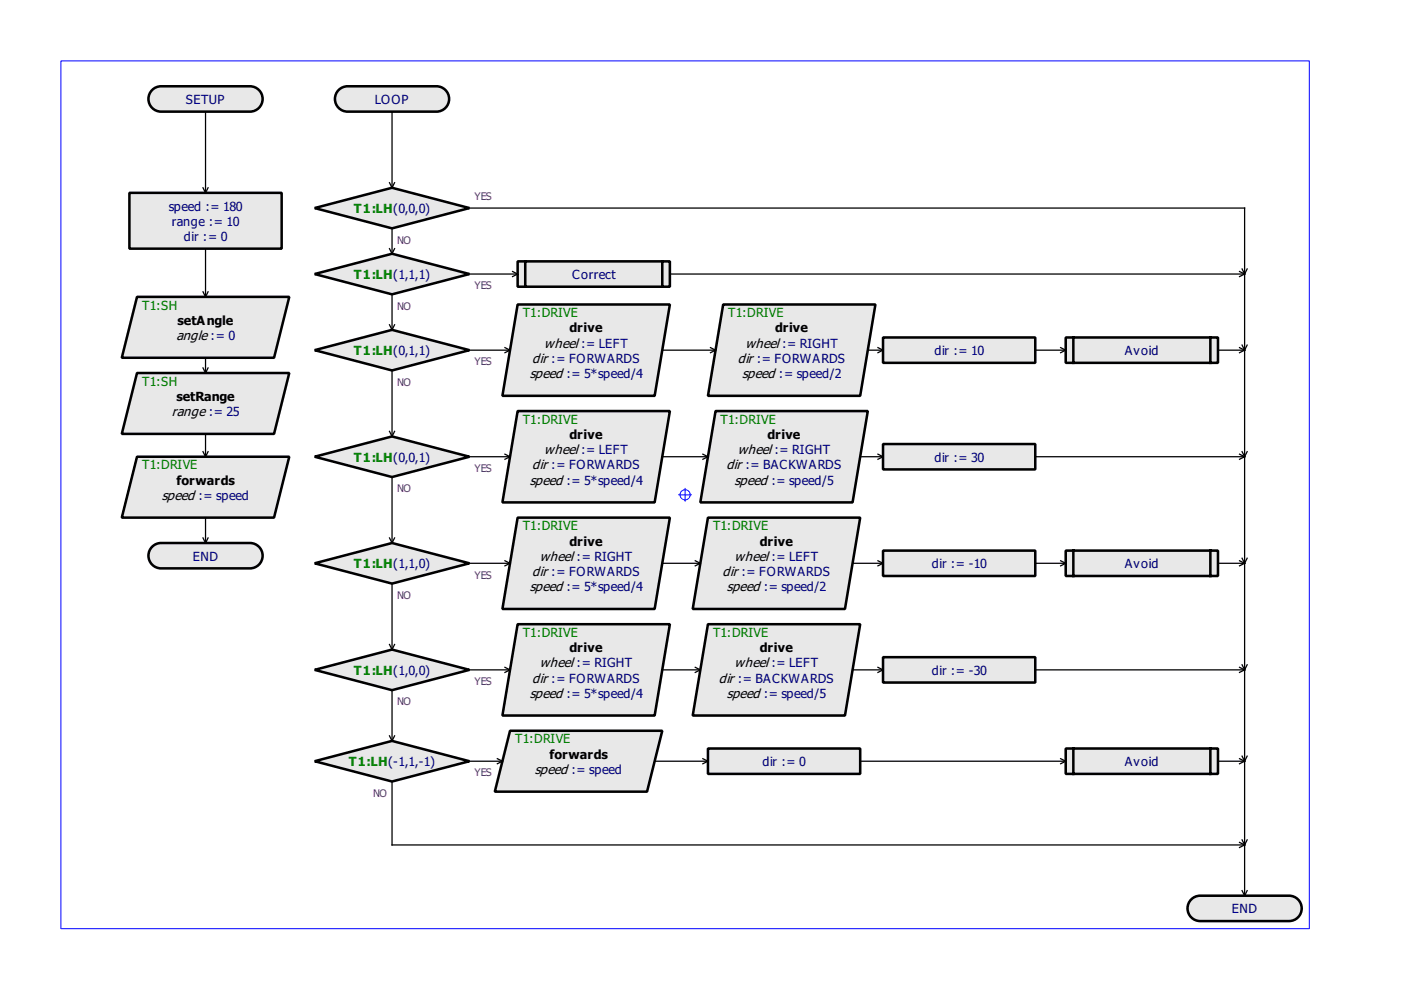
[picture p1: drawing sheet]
<svg xmlns="http://www.w3.org/2000/svg" width="297mm" height="210mm" viewBox="0 0 297 210" stroke-linecap="round" stroke-linejoin="round" font-family="sans-serif">
<path d="M12.9 12.9h264.7v184h-264.7z" fill-rule="evenodd" fill="#fff" stroke="#00f" stroke-width=".21"/>
<g fill="none" stroke="#00f" stroke-width=".21">
<path d="M143.9 104.9h2.7M145.3 103.6v2.7"/>
<circle cx="145.3" cy="104.9" r="1.08"/>
</g>
<g fill="#e8e8e8" stroke="#000" stroke-width=".54">
<path d="M32.1 19.3a2.68 2.68 0 0 1 2.1-1h18.8a2.69 2.69 0 0 1 2.7 2.7 2.69 2.69 0 0 1-2.7 2.7h-18.8a2.69 2.69 0 0 1-2.5-1.6 2.69 2.69 0 0 1 .4-2.8z" fill-rule="evenodd"/>
<path d="M32.1 116.1a2.68 2.68 0 0 1 2.1-1h18.8a2.69 2.69 0 0 1 2.7 2.7 2.69 2.69 0 0 1-2.7 2.7h-18.8a2.69 2.69 0 0 1-2.5-1.5 2.69 2.69 0 0 1 .4-2.9z" fill-rule="evenodd"/>
<path d="M71.6 19.3a2.68 2.68 0 0 1 2.1-1h18.8a2.69 2.69 0 0 1 2.7 2.7 2.69 2.69 0 0 1-2.7 2.7h-18.8a2.69 2.69 0 0 1-2.4-1.6 2.69 2.69 0 0 1 .3-2.8z" fill-rule="evenodd"/>
<path d="M252.4 190.9a2.68 2.68 0 0 1 2.1-1h18.8a2.69 2.69 0 0 1 2.7 2.7 2.69 2.69 0 0 1-2.7 2.7h-18.8a2.69 2.69 0 0 1-2.5-1.5 2.69 2.69 0 0 1 .4-2.9z" fill-rule="evenodd"/>
<path d="M66.7 58.1l16.4-4.3 16.4 4.3-16.4 4.3z" fill-rule="evenodd"/>
<path d="M109.7 64.6h32.3l-3.2 19.3h-32.3z" fill-rule="evenodd"/>
<path d="M109.7 109.7h32.3l-3.2 19.4h-32.3z" fill-rule="evenodd"/>
<path d="M66.7 119.4l16.4-4.3 16.4 4.3-16.4 4.3z" fill-rule="evenodd"/>
<path d="M66.7 74.2l16.4-4.3 16.4 4.3-16.4 4.3z" fill-rule="evenodd"/>
<path d="M109.7 87.2h32.3l-3.2 19.3h-32.3z" fill-rule="evenodd"/>
<path d="M66.7 96.8l16.4-4.3 16.4 4.3-16.4 4.3z" fill-rule="evenodd"/>
<path d="M151.7 87.2h32.3l-3.2 19.3h-32.3z" fill-rule="evenodd"/>
<path d="M109.7 132.3h32.3l-3.2 19.4h-32.3z" fill-rule="evenodd"/>
<path d="M66.7 142l16.4-4.3 16.4 4.3-16.4 4.3z" fill-rule="evenodd"/>
<path d="M150.1 132.3h32.3l-3.3 19.4h-32.2z" fill-rule="evenodd"/>
<path d="M153.3 64.6h32.3l-3.2 19.3h-32.3z" fill-rule="evenodd"/>
<path d="M150.1 109.7h32.3l-3.3 19.4h-32.2z" fill-rule="evenodd"/>
<path d="M29.1 62.9h32.2l-3.2 13h-32.3z" fill-rule="evenodd"/>
<path d="M109.7 55.4h32.3v5.4h-32.3zM111.4 55.4v5.4zM140.4 55.4v5.4z" fill-rule="evenodd"/>
<path d="M27.4 40.9h32.3v11.8h-32.3z" fill-rule="evenodd"/>
<path d="M187.2 71.6h32.3v5.3h-32.3z" fill-rule="evenodd"/>
<path d="M187.2 94.1h32.3v5.4h-32.3z" fill-rule="evenodd"/>
<path d="M187.2 116.7h32.3v5.4h-32.3z" fill-rule="evenodd"/>
<path d="M187.2 139.3h32.3v5.4h-32.3z" fill-rule="evenodd"/>
<path d="M108.1 154.9h32.3l-3.2 13h-32.3z" fill-rule="evenodd"/>
<path d="M150.1 158.7h32.3v5.4h-32.3z" fill-rule="evenodd"/>
<path d="M66.7 44.1l16.4-4.3 16.4 4.3-16.4 4.3z" fill-rule="evenodd"/>
<path d="M66.7 161.4l16.4-4.3 16.4 4.3-16.4 4.3z" fill-rule="evenodd"/>
<path d="M226 158.7h32.2v5.4h-32.2zM227.6 158.7v5.4zM256.6 158.7v5.4z" fill-rule="evenodd"/>
<path d="M226 71.6h32.2v5.3h-32.2zM227.6 71.6v5.3zM256.6 71.6v5.3z" fill-rule="evenodd"/>
<path d="M226 116.7h32.2v5.4h-32.2zM227.6 116.7v5.4zM256.6 116.7v5.4z" fill-rule="evenodd"/>
<path d="M29.1 79.1h32.2l-3.2 12.9h-32.3z" fill-rule="evenodd"/>
<path d="M29.1 96.8h32.2l-3.2 12.9h-32.3z" fill-rule="evenodd"/>
</g>
<g fill="none" stroke="#000" stroke-width=".27">
<path d="M43 39.8l.6 1.1M43.6 23.7v17.2M44.1 39.8l-.5 1.1M82.6 38.7l.5 1.1M83.1 23.7v16.1M83.7 38.7l-.6 1.1M43.6 52.7v10.2M82.6 52.7l.5 1.1M83.1 48.4v5.4M83.7 52.7l-.6 1.1M99.5 44.1h164.4v145.8M99.5 58.1h10.2"/>
<path d="M108.7 57.6l1 .5M109.7 58.1l-1 .5M142 58.1h121.9M262.8 57.6l1.1 .5M263.3 57l.6 1.1M263.9 58.1l-1.1 .5M264.4 57l-.5 1.1M43 78l.6 1.1M43 61.9l.6 1M43.6 75.9v3.2M44.1 78l-.5 1.1M44.1 61.9l-.5 1"/>
<path d="M82.6 68.9l.5 1M83.1 62.4v7.5M83.1 78.5v14M83.7 68.9l-.6 1M99.5 74.2h8.6M107.1 73.7l1 .5M108.1 74.2l-1 .6M140.4 74.2h11.3M150.6 73.7l1.1 .5M151.7 74.2l-1.1 .6M184 74.2h3.2M186.1 73.7l1.1 .5"/>
<path d="M187.2 74.2l-1.1 .6M219.5 74.2h6.5M224.9 73.7l1.1 .5M226 74.2l-1.1 .6M258.2 74.2h5.7M262.8 73.7l1.1 .5M263.3 73.2l.6 1M263.9 74.2l-1.1 .6M264.4 73.2l-.5 1M43 95.8l.6 1M43.6 92v4.8M44.1 95.8l-.5 1"/>
<path d="M82.6 91.5l.5 1M83.7 91.5l-.6 1M99.5 96.8h8.6M107.1 96.3l1 .5M108.1 96.8l-1 .6M140.4 96.8h9.7M149 96.3l1.1 .5M150.1 96.8l-1.1 .6M182.4 96.8h4.8M186.1 96.3l1.1 .5M187.2 96.8l-1.1 .6M219.5 96.8h44.4"/>
<path d="M262.8 96.3l1.1 .5M263.3 95.8l.6 1M263.9 96.8l-1.1 .6M264.4 95.8l-.5 1M43 114.1l.6 1M43.6 109.7v5.4M44.1 114.1l-.5 1M82.6 114.1l.5 1M83.1 101.1v14M83.7 114.1l-.6 1M99.5 119.4h8.6M107.1 118.9l1 .5"/>
<path d="M108.1 119.4l-1 .6M140.4 119.4h8.1M147.4 118.9l1.1 .5M148.5 119.4l-1.1 .6M180.8 119.4h6.4M186.1 118.9l1.1 .5M187.2 119.4l-1.1 .6M219.5 119.4h6.5M224.9 118.9l1.1 .5M226 119.4l-1.1 .6M258.2 119.4h5.7M262.8 118.9l1.1 .5"/>
<path d="M263.3 118.4l.6 1M263.9 119.4l-1.1 .6M264.4 118.4l-.5 1M82.6 136.6l.5 1.1M83.1 123.7v14M83.7 136.6l-.6 1.1M82.6 156l.5 1.1M83.1 146.3v10.8M83.7 156l-.6 1.1M99.5 142h8.6M107.1 141.5l1 .5M108.1 142l-1 .6"/>
<path d="M140.4 142h8.1M147.4 141.5l1.1 .5M148.5 142l-1.1 .6M180.8 142h6.4M186.1 141.5l1.1 .5M187.2 142l-1.1 .6M219.5 142h44.4M262.8 141.5l1.1 .5M263.3 141l.6 1M263.9 142l-1.1 .6M264.4 141l-.5 1M83.1 165.7v13.4h180.8"/>
<path d="M99.5 161.4h7M105.4 160.9l1.1 .5M106.5 161.4l-1.1 .5M138.8 161.4h11.3M149 160.9l1.1 .5M150.1 161.4l-1.1 .5M182.4 161.4h43.6M224.9 160.9l1.1 .5M226 161.4l-1.1 .5M258.2 161.4h5.7M262.8 178.6l1.1 .5M262.8 160.9l1.1 .5"/>
<path d="M263.3 160.3l.6 1.1M263.3 178.1l.6 1M263.9 179.1l-1.1 .6M263.9 161.4l-1.1 .5M264.4 160.3l-.5 1.1M264.4 178.1l-.5 1M263.3 188.8l.6 1.1M264.4 188.8l-.5 1.1"/>
</g>
<g font-size="3.4">
<text x="37.4" y="72.1">angle := 0</text>
<text x="112.8" y="76.9">dir := FORWARDS</text>
<text x="115.4" y="73.7">wheel := LEFT</text>
<text x="156.4" y="76.9">dir := FORWARDS</text>
<text x="158" y="73.7">wheel := RIGHT</text>
<text x="112.3" y="80.2">speed := 5*speed/4</text>
<text x="157.4" y="80.2">speed := speed/2</text>
<text x="36.4" y="88.2">range := 25</text>
<text x="112.8" y="99.5">dir := FORWARDS</text>
<text x="115.4" y="96.3">wheel := LEFT</text>
<text x="154" y="99.5">dir := BACKWARDS</text>
<text x="156.4" y="96.3">wheel := RIGHT</text>
<text x="34.3" y="106">speed := speed</text>
<text x="112.3" y="102.8">speed := 5*speed/4</text>
<text x="155.7" y="102.8">speed := speed/5</text>
<text x="114.5" y="118.9">wheel := RIGHT</text>
<text x="155.7" y="118.9">wheel := LEFT</text>
<text x="112.3" y="125.4">speed := 5*speed/4</text>
<text x="112.8" y="122.1">dir := FORWARDS</text>
<text x="153.2" y="122.1">dir := FORWARDS</text>
<text x="154.1" y="125.4">speed := speed/2</text>
<text x="114.5" y="141.5">wheel := RIGHT</text>
<text x="155.7" y="141.5">wheel := LEFT</text>
<text x="112.3" y="147.9">speed := 5*speed/4</text>
<text x="112.8" y="144.7">dir := FORWARDS</text>
<text x="152.4" y="144.7">dir := BACKWARDS</text>
<text x="154.1" y="147.9">speed := speed/5</text>
<text x="113.4" y="164.1">speed := speed</text>
</g>
<g font-size="3.2" fill="#000080">
<text x="39.4" y="22.1">SETUP</text>
<text x="79.5" y="22.1">LOOP</text>
<text x="35.8" y="44.7">speed := 180</text>
<text x="36.4" y="47.9">range := 10</text>
<text x="39" y="51.1">dir := 0</text>
<text x="121.3" y="59.2">Correct</text>
<text x="198.1" y="75.3">dir := 10</text>
<text x="238.5" y="75.3">Avoid</text>
<text x="198.1" y="97.9">dir := 30</text>
<text x="40.9" y="118.9">END</text>
<text x="197.6" y="120.5">dir := -10</text>
<text x="238.5" y="120.5">Avoid</text>
<text x="197.6" y="143.1">dir := -30</text>
<text x="161.7" y="162.5">dir := 0</text>
<text x="238.5" y="162.5">Avoid</text>
<text x="261.2" y="193.7">END</text>
</g>
<g font-size="3.2" fill="#008000">
<text x="75" y="45.2">T1:LH(0,0,0)</text>
<text x="75" y="59.2">T1:LH(1,1,1)</text>
<text x="30.1" y="65.6">T1:SH</text>
<text x="110.8" y="67.2">T1:DRIVE</text>
<text x="154.4" y="67.2">T1:DRIVE</text>
<text x="75" y="75.3">T1:LH(0,1,1)</text>
<text x="30.1" y="81.8">T1:SH</text>
<text x="110.8" y="89.8">T1:DRIVE</text>
<text x="152.8" y="89.8">T1:DRIVE</text>
<text x="30.1" y="99.5">T1:DRIVE</text>
<text x="75" y="97.9">T1:LH(0,0,1)</text>
<text x="110.8" y="112.4">T1:DRIVE</text>
<text x="151.2" y="112.4">T1:DRIVE</text>
<text x="75" y="120.5">T1:LH(1,1,0)</text>
<text x="110.8" y="135">T1:DRIVE</text>
<text x="151.2" y="135">T1:DRIVE</text>
<text x="75" y="143.1">T1:LH(1,0,0)</text>
<text x="109.2" y="157.6">T1:DRIVE</text>
<text x="74" y="162.5">T1:LH(-1,1,-1)</text>
</g>
<g font-size="3.2">
<text x="37.7" y="68.9">setAngle</text>
<text x="120.8" y="70.5">drive</text>
<text x="164.4" y="70.5">drive</text>
<text x="37.4" y="85">setRange</text>
<text x="120.8" y="93.1">drive</text>
<text x="162.7" y="93.1">drive</text>
<text x="37.4" y="102.8">forwards</text>
<text x="120.8" y="115.7">drive</text>
<text x="161.1" y="115.7">drive</text>
<text x="120.8" y="138.3">drive</text>
<text x="161.1" y="138.3">drive</text>
<text x="116.5" y="160.9">forwards</text>
</g>
<g font-size="2.7" fill="#800080">
<text x="100.6" y="42.5">YES</text>
<text x="84.2" y="51.6">NO</text>
<text x="84.2" y="65.6">NO</text>
<text x="100.6" y="61.3">YES</text>
<text x="100.6" y="77.5">YES</text>
<text x="84.2" y="81.8">NO</text>
<text x="100.6" y="100.1">YES</text>
<text x="84.2" y="104.4">NO</text>
<text x="100.6" y="122.7">YES</text>
<text x="84.2" y="127">NO</text>
<text x="84.2" y="149.6">NO</text>
<text x="100.6" y="145.3">YES</text>
<text x="100.6" y="164.6">YES</text>
<text x="79.1" y="168.9">NO</text>
</g>
</svg>
